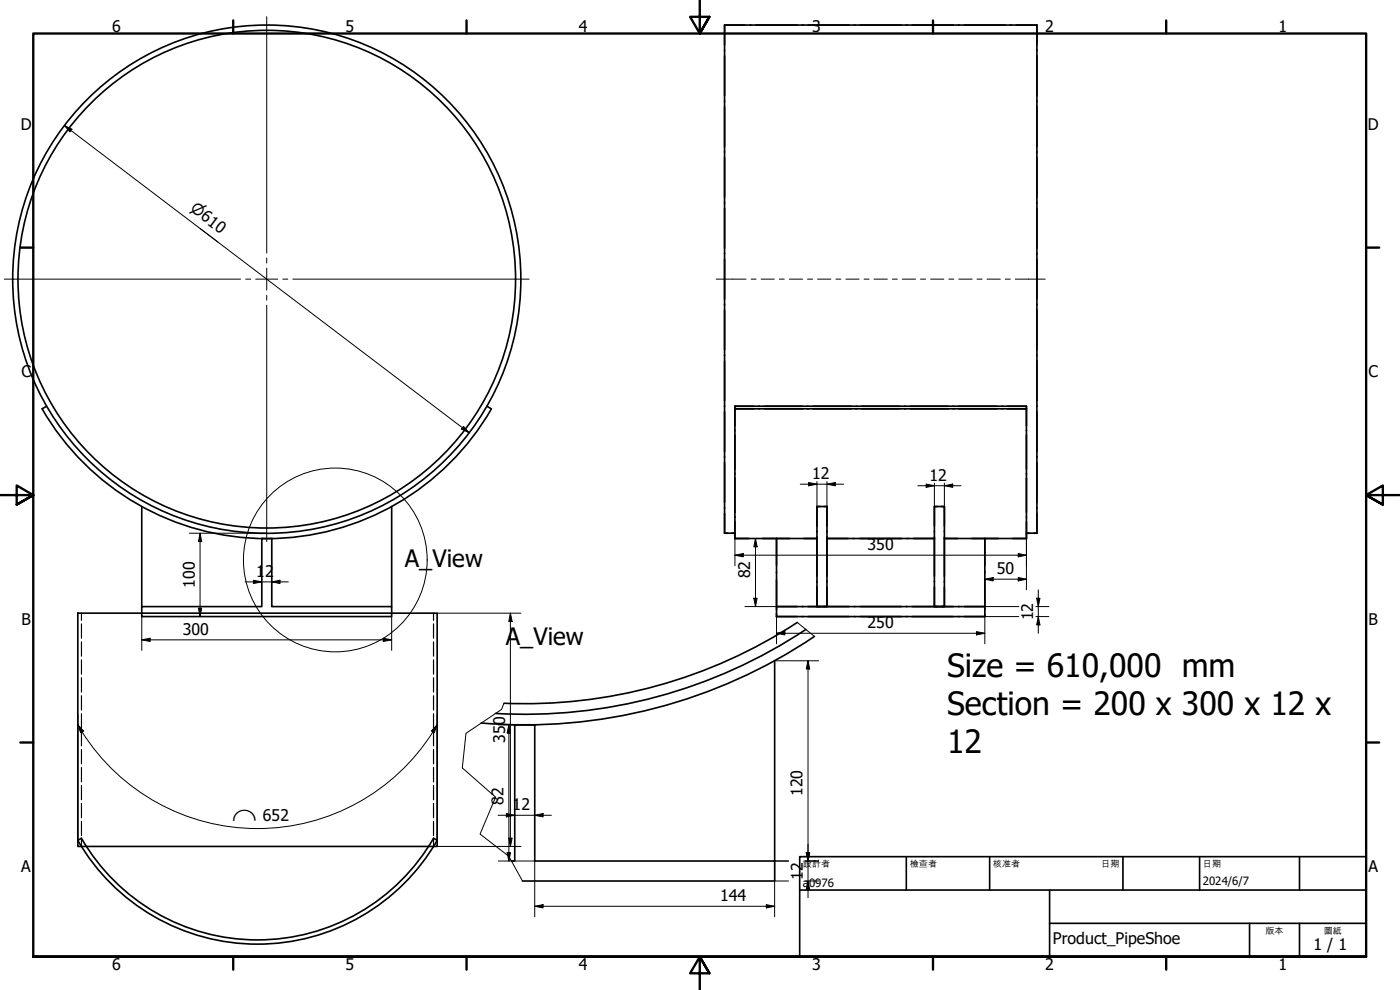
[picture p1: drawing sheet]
<svg xmlns="http://www.w3.org/2000/svg" width="420mm" height="297mm" viewBox="0 0 420 297" stroke-linecap="round" stroke-linejoin="round" font-family="sans-serif">
<g fill="none" stroke="#000" stroke-width=".49">
<path d="M217.5 7.5h93.7v152.5M217.5 7.5v152.5h3.1M217.5 7.5h6.1M225.1 7.5h.3M226.9 7.5h12.3M240.7 7.5h.3M242.5 7.5h12.3M256.4 7.5h.2M258.2 7.5h12.3M272 7.5h.2M273.8 7.5h12.3M287.6 7.5h.3"/>
<path d="M289.4 7.5h12.3M303.2 7.5h.3M305 7.5h6.2v6M311.2 15v.2M311.2 16.8v12M311.2 30.2v.3M311.2 32v12M311.2 45.5v.3M311.2 47.2v12.1M311.2 60.7v.3M311.2 62.5v12M311.2 76v.2"/>
<path d="M311.2 77.8v11.9M311.2 91.3v.2M311.2 93v12M311.2 106.5v.3M311.2 108.3v12M12.7 122.7a77.8 77.8 0 0 0 134.8 0M14 121.9l-1.4 .8M146.1 121.9l1.4 .8M220.6 121.9v39.7M220.6 121.9h87.4v.8h-5.7M220.6 122.4v5.4M220.6 121.9v.2"/>
<path d="M220.6 129v.3M220.6 130.5v10.3M220.6 121.9h5.7M226.3 122.7h-5.7h87.4v38.9M227.7 122.7h.3M227.7 121.9h.3M229.4 122.7h11.5M229.4 121.9h11.5M242.3 122.7h.3M242.3 121.9h.3M244 122.7h11.5M244 121.9h11.5"/>
<path d="M256.9 122.7h.2M256.9 121.9h.2M258.6 122.7h11.5M258.6 121.9h11.5M271.5 122.7h.2M271.5 121.9h.2M273.2 122.7h11.4M273.2 121.9h11.4M286.1 122.7h.2M286.1 121.9h.2M287.7 122.7h11.5M287.7 121.9h11.5"/>
<path d="M300.6 122.7h.3M300.6 121.9h.3M302.3 121.9h5.7v.2M308 122.4v5.4M308 129v.3M308 130.5v10.3M311.2 121.7v.3M311.2 123.5v12M311.2 137v.3M311.2 138.7v12M42.5 152v30M117.5 152v30"/>
<path d="M220.6 142v.2M220.6 143.5v10.2M220.6 155v.2M220.6 156.5v5.1M245.2 152h3v30h-3zM245.2 159.3v.3M246.2 152h-1v5.9M247.2 152h1M248.2 152v5.9M248.2 159.3v.3M280.4 152h3v30h-3zM280.4 159.3v.3"/>
<path d="M281.4 152h-1v5.9M282.4 152h1M283.4 152v5.9M283.4 159.3v.3M308 160h3.2M308 142v.2M308 143.5v10.2M308 155v.2M308 156.5v5.1M311.2 152.3v.2M311.2 154v6M220.6 161.6h24.6"/>
<path d="M233 169.6v-8v23.4M233 174v9M233 171.6v.3M245.2 161.1v11.8M245.2 174.4v.2M245.2 176.1v5.9M248.2 176.1v5.9h-1M248.2 161.6h32.2M248.2 161.1v11.8M248.2 174.4v.2M280.4 161.1v11.8M280.4 174.4v.2"/>
<path d="M280.4 176.1v5.9M283.4 176.1v5.9h-1M283.4 161.6h24.6M283.4 161.1v11.8M283.4 174.4v.2M295.6 169.6v-8v20.4h-62.6h6.2M295.6 171.6v.3M295.6 174v9M23.4 184h107.8v70h-107.8zM42.5 182h36.1v-20.4h3v20.4h35.9v3h-75zM232.5 198.3v60M233 184v1"/>
<path d="M233 185h6.2M239.3 186.8a149.3 149.3 0 0 1-88.1 24.2M240.7 182h.3M240.7 185h.3M241.9 188.9a152.5 152.5 0 0 1-93.2 25.2M242.5 182h12.3M242.5 185h12.3M244.4 191a155.7 155.7 0 0 1-100 25.9M256.4 182h.2M256.4 185h.2M258.2 182h12.3M258.2 185h12.3"/>
<path d="M272 182h.2M272 185h.2M273.8 182h12.3M273.8 185h12.3M287.6 182h.3M287.6 185h.3M289.4 182h6.2v3h-62.6M295.6 184v1h-6.2M23.3 252.1a62.3 62.3 0 0 0 107.9 0M23.4 252.1l1-.6a61 61 0 0 0 105.7 0l1.1 .6M153.5 258.3h1v-40.8h6v40.8h72v6h-75.7"/>
<circle cx="80.1" cy="83.8" r="74.7"/>
<circle cx="80.1" cy="83.8" r="76.3"/>
</g>
<g fill="#000">
<circle cx="78.6" cy="161.6" r=".25"/>
<circle cx="81.6" cy="161.6" r=".25"/>
<circle cx="154.5" cy="217.5" r=".25"/>
<circle cx="160.5" cy="217.5" r=".25"/>
</g>
<g fill="none" stroke="#000" stroke-width=".35">
<path d="M24.4 184v2.1M24.4 187.2v4.3M24.4 192.6v4.3M24.4 198v4.3M130.1 184v2.1M130.1 187.2v4.3M130.1 192.6v4.3M130.1 198v4.3M24.4 203.3v4.3M24.4 208.7v4.3M24.4 214.1v4.3M24.4 219.5v4.3"/>
<path d="M130.1 203.3v4.3M130.1 208.7v4.3M130.1 214.1v4.3M130.1 219.5v4.3M24.4 224.9v4.3M24.4 230.3v4.3M24.4 235.7v4.3M130.1 224.9v4.3M130.1 230.3v4.3M130.1 235.7v4.3M24.4 241.1v4.3M24.4 246.4v4.3"/>
<path d="M24.4 251.8v2.2M130.1 241.1v4.3M130.1 246.4v4.3M130.1 251.8v2.2"/>
</g>
<path d="M239.3 186.8l5.1 4.2M151.2 211l-.7 1.9-10.7 7.1-1.1 10.4 10 8.8-4.6 11.1 8.6 6.6 4.1 7.4" fill="none" stroke="#000" stroke-width=".3"/>
<circle cx="100.6" cy="168" r="27.6" fill="none" stroke="#000" stroke-width=".3"/>
<g fill="none" stroke="#000" stroke-width=".71">
<path d="M70 6.1v4M140 6.1v4M210 0v10.1l-2.9-5.1h5.8l-2.9 5.1 2.9-5.1M280 6.1v4M350 6.1v4M6.1 74.3h3.9M410 74.3h3.9M0 148.6h10l-5-2.9v5.7l5-2.8-5 2.8M420 148.6h-10l5-2.9v5.7l-5-2.8 5 2.8M6.1 222.8h3.9M410 222.8h3.9M10 287.1v-277h400v277h-400h400"/>
<path d="M70 287.1v3.8M140 287.1v3.8M212.9 292l-2.9-4.9 2.9 4.9h-5.8l2.9-4.9v9.9M280 287.1v3.8M350 287.1v3.8"/>
</g>
<path d="M240 257h170v30.1h-170zM272 257v10.1M297 257v10.1M337 257v10.1M360 257v10.1M390 257v10.1M240 267.1h170M315 277h95M315 267.1v20M375 277v10.1M390 277v10.1" fill="none" stroke="#000" stroke-width=".49"/>
<g fill="none" stroke="#000" stroke-width=".3">
<path d="M19.3 37.6l2.3 1.2-.6 .8zM19.3 37.6l121.5 92.3M139.1 127.9l1.7 2-2.3-1.2zM56.9 160h23M60 160l.5 2.5h-1zM60 160v25M240.2 145.3h13M242.7 144.8l2.5 .5-2.5 .5zM245.2 144.5v7.5M248.2 145.3l2.5-.5v1zM248.2 144.5v7.5M275.4 145.7h13"/>
<path d="M278 145.2l2.4 .5-2.4 .5zM280.4 145v7M283.4 145.7l2.5-.5v1zM283.4 145v7M73.6 174.6h12.9M76.1 174.1l2.5 .5-2.5 .5zM81.6 174.6l2.4-.5v1zM220.6 166.6l2.5-.5v1zM220.6 166.6h87.4M220.6 161.6v8.2M223.6 161.6h9.4M226.2 179.5h1l-.5 2.5z"/>
<path d="M226.7 161.6l.5 2.5h-1zM226.7 161.6v20.4M295.6 173.8l2.5-.5v1zM295.6 173.8h12.4M305.6 166.1l2.4 .5-2.4 .5zM305.6 173.3l2.4 .5-2.4 .5zM308 161.6v15.4M311.1 179.5h1l-.5 2.5zM311.6 177v13M42.5 192l2.5-.5v1zM42.5 192h75M42.5 185v10.2"/>
<path d="M59.5 182.5h1l-.5 2.5zM115 191.5l2.5 .5-2.5 .5zM117.5 185v10.2M131.2 184h25.2M153.2 184l.5 2.5h-1zM153.2 184v70M223.6 182h9.4M232.5 198.3h13.2M233 190l2.5-.5v1zM233 190h62.6M233 185v8.2M242.5 198.3l.5 2.4h-1z"/>
<path d="M242.5 198.3v71M293.1 189.5l2.5 .5-2.5 .5zM295.6 182h10.2M305.8 185h-10.2v8.2M310.9 182h3.9M310.9 185h3.9M311.6 185l.5 2.5h-1zM23.4 217.5l1.6 1.8-.8 .6zM23.4 217.5a62.3 62.3 0 0 0 106.5 2.1M23.4 214.3v37.8M131.2 217.5l-.9 2.4-.8-.6zM131.2 217.5l-1.3 2.1"/>
<path d="M131.2 214.3v37.8M149.5 217.5h11M152.7 217.5l.5 2.5h-1zM152.7 217.5v40.8M131.2 254h25.2M149.5 244.6h16M149.5 258.3h11v16.8M152 244.1l2.5 .5-2.5 .5zM152.2 255.8h1l-.5 2.5zM152.7 251.5h1l-.5 2.5zM160.5 244.6l2.5-.5v1zM236.6 258.3h-4.1v16.8"/>
<path d="M241.7 258.3h4M242 255.8h1l-.5 2.5zM160.5 271.9l2.5-.5v1zM160.5 271.9h72M230 271.4l2.5 .5-2.5 .5zM232.5 264.3h4.1M241.7 264.3h4M242.5 264.3l.5 2.5h-1z"/>
</g>
<g fill="#000">
<path d="M19.3 37.6l2.3 1.2-.6 .8zM139.1 127.9l1.7 2-2.3-1.2zM242.7 144.8l2.5 .5-2.5 .5zM248.2 145.3l2.5-.5v1zM278 145.2l2.4 .5-2.4 .5zM283.4 145.7l2.5-.5v1zM60 160l.5 2.5h-1zM76.1 174.1l2.5 .5-2.5 .5zM81.6 174.6l2.4-.5v1zM220.6 166.6l2.5-.5v1zM226.2 179.5h1l-.5 2.5zM226.7 161.6l.5 2.5h-1z"/>
<path d="M295.6 173.8l2.5-.5v1zM305.6 166.1l2.4 .5-2.4 .5zM305.6 173.3l2.4 .5-2.4 .5zM311.1 179.5h1l-.5 2.5zM42.5 192l2.5-.5v1zM59.5 182.5h1l-.5 2.5zM115 191.5l2.5 .5-2.5 .5zM153.2 184l.5 2.5h-1zM233 190l2.5-.5v1zM293.1 189.5l2.5 .5-2.5 .5zM311.6 185l.5 2.5h-1zM23.4 217.5l1.6 1.8-.8 .6z"/>
<path d="M131.2 217.5l-.9 2.4-.8-.6zM152.7 217.5l.5 2.5h-1zM242.5 198.3l.5 2.4h-1zM152 244.1l2.5 .5-2.5 .5zM152.2 255.8h1l-.5 2.5zM152.7 251.5h1l-.5 2.5zM160.5 244.6l2.5-.5v1zM242 255.8h1l-.5 2.5zM160.5 271.9l2.5-.5v1zM230 271.4l2.5 .5-2.5 .5zM242.5 264.3l.5 2.5h-1z"/>
</g>
<path d="M80 5v70.9M80 77.4v1.5M1.3 83.7h70.9M73.7 83.7h1.5M76.7 83.7h6.7M80 80.4v6.7M80 88.6v1.5M80 91.6v70.9M84.9 83.7h1.5M87.9 83.7h70.9" fill="none" stroke="#000" stroke-width=".3"/>
<g fill="none" stroke="#000" stroke-width=".3">
<path d="M214.9 83.7h9M225.4 83.7h1.5M228.4 83.7h4M233.9 83.7h1.5M236.9 83.7h4M242.4 83.7h1.5M245.4 83.7h3.9M250.9 83.7h1.4M253.9 83.7h3.9M259.3 83.7h1.5M262.3 83.7h4M267.8 83.7h1.5"/>
<path d="M270.8 83.7h4M276.3 83.7h1.5M279.3 83.7h3.9M284.8 83.7h1.4M287.8 83.7h3.9M293.2 83.7h1.5M296.2 83.7h4M301.7 83.7h1.5M304.7 83.7h9"/>
</g>
<g font-size="9.6">
<text x="284.2" y="203">Size = 610,000 mm</text>
<text x="284.2" y="214.5">Section = 200 x 300 x 12 x</text>
<text x="284.2" y="226">12</text>
</g>
<g font-size="7.2">
<text x="121.5" y="170.1">A_View</text>
<text x="151.8" y="193.6">A_View</text>
</g>
<g font-size="4.8">
<text x="33.7" y="9.6">6</text>
<text x="103.7" y="9.6">5</text>
<text x="173.7" y="9.6">4</text>
<text x="243.7" y="9.6">3</text>
<text x="313.7" y="9.6">2</text>
<text x="383.7" y="9.6">1</text>
<text x="6.2" y="38.9">D</text>
<text x="410.5" y="38.9">D</text>
<text x="6.4" y="113.2">C</text>
<text x="410.7" y="113.2">C</text>
<text x="243.7" y="143.8">12</text>
<text x="278.9" y="144.2">12</text>
<text x="260.4" y="165">350</text>
<text x="76.9" y="173.1">1</text>
<text x="79.6" y="173.1">2</text>
<text x="225.1" y="173.5" transform="rotate(-90 225.1 173.5)">82</text>
<text x="299.2" y="172.2">50</text>
<text x="58.5" y="176.4" transform="rotate(-90 58.5 176.4)">100</text>
<text x="6.4" y="187.4">B</text>
<text x="54.9" y="190.4">300</text>
<text x="260.4" y="188.4">250</text>
<text x="310.1" y="186.1" transform="rotate(-90 310.1 186.1)">12</text>
<text x="410.7" y="187.4">B</text>
<text x="151.6" y="222.9" transform="rotate(-90 151.6 222.9)">350</text>
<text x="240.9" y="238.9" transform="rotate(-90 240.9 238.9)">120</text>
<text x="151.1" y="241.5" transform="rotate(-90 151.1 241.5)">82</text>
<text x="153.8" y="243.1">12</text>
<text x="78.9" y="246.3" transform="rotate(-1 78.9 246.3)">652</text>
<text x="6.4" y="261.7">A</text>
<text x="240.9" y="263.9" transform="rotate(-90 240.9 263.9)">12</text>
<text x="410.7" y="261.7">A</text>
<text x="216.1" y="270.4">144</text>
<text x="316" y="283.4">Product_PipeShoe</text>
<text x="394.2" y="285">1 / 1</text>
<text x="33.7" y="290.9">6</text>
<text x="103.7" y="290.9">5</text>
<text x="173.7" y="290.9">4</text>
<text x="243.7" y="290.9">3</text>
<text x="313.7" y="290.9">2</text>
<text x="383.7" y="290.9">1</text>
</g>
<g font-size="4.6">
<text x="56.8" y="63.1" transform="rotate(37 56.8 63.1)">⌀610</text>
<text x="69.7" y="246.4" transform="rotate(-1 69.7 246.4)">⌒</text>
</g>
<g font-size="3.4">
<text x="241" y="266">a</text>
<text x="242.8" y="266">0976</text>
<text x="361" y="265.5">2024/6/7</text>
</g>
<g font-size="2.7">
<text x="241" y="260.1">設計者</text>
<text x="273" y="260.1">檢查者</text>
<text x="298" y="260.1">核准者</text>
<text x="330.5" y="260.1">日期</text>
<text x="361" y="260.1">日期</text>
<text x="379.8" y="280.1">版本</text>
<text x="397.3" y="280.1">圖紙</text>
</g>
</svg>
